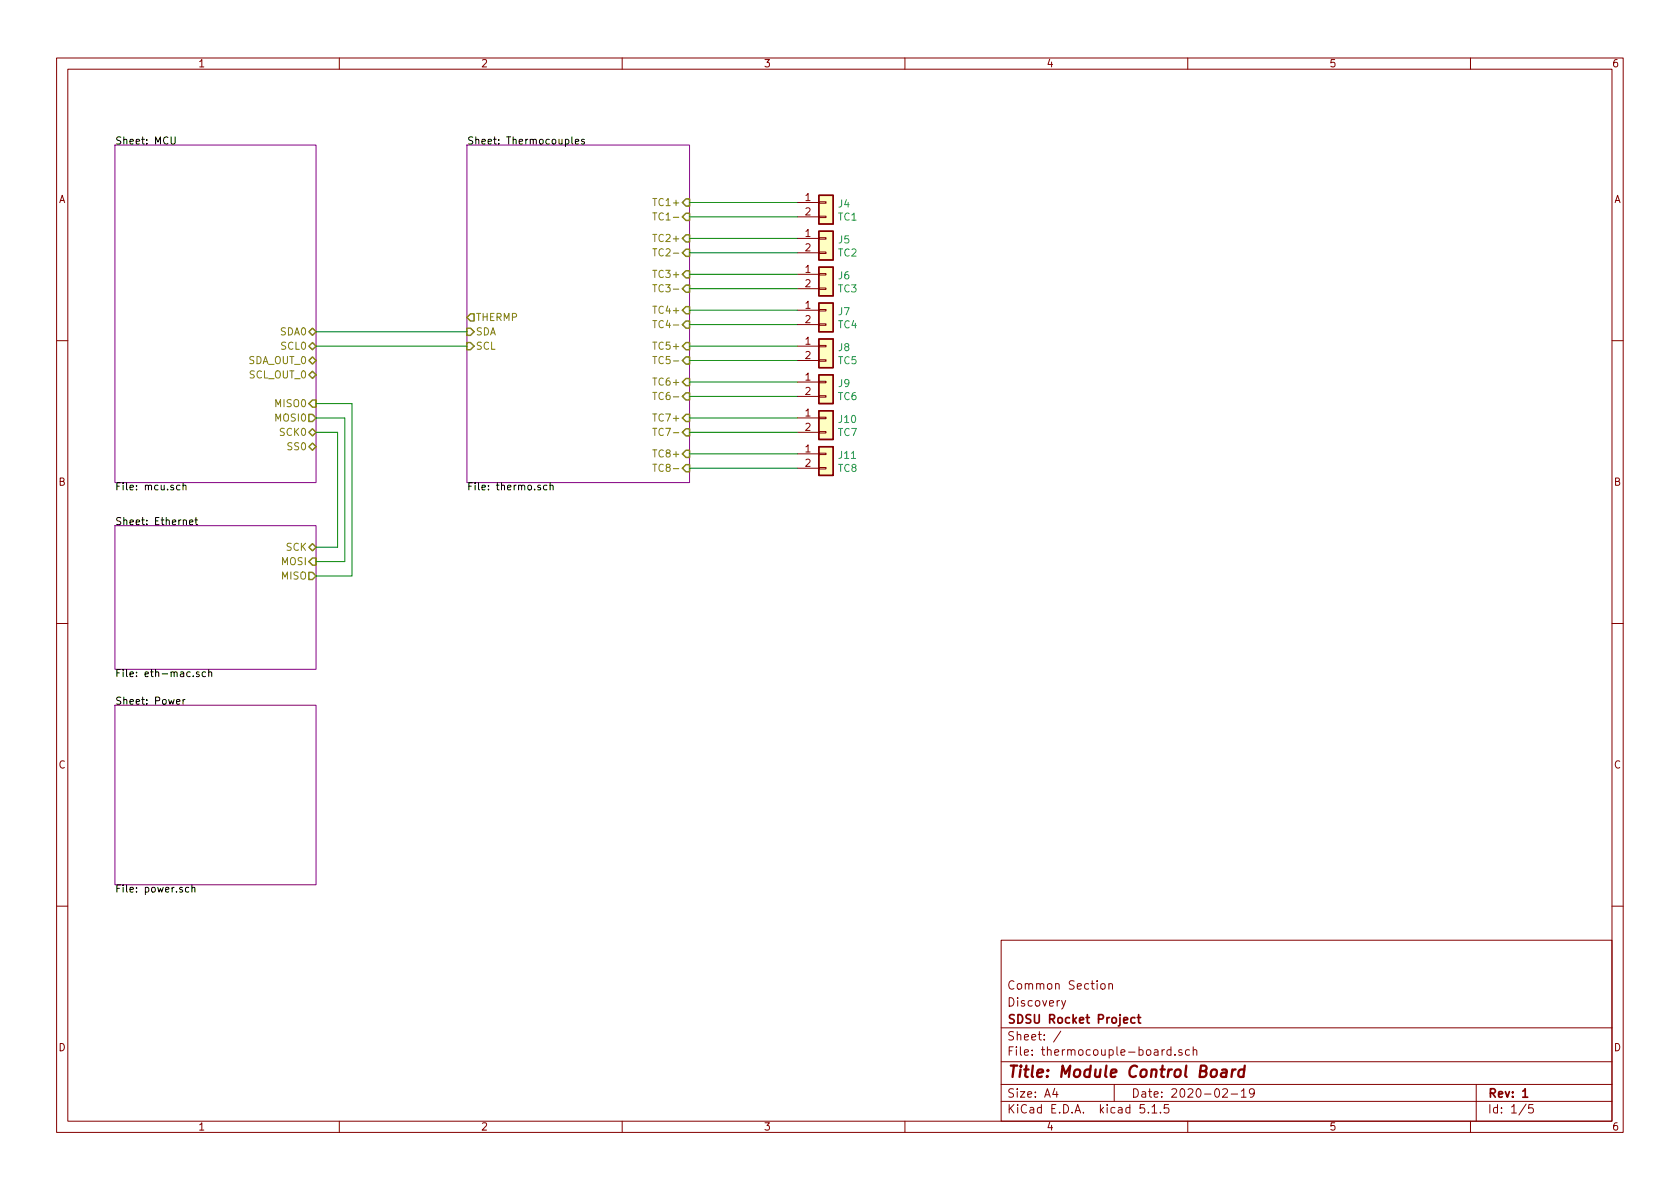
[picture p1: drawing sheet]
EESchema Schematic File Version 4
EELAYER 30 0
EELAYER END
$Descr A4 11693 8268
encoding utf-8
Sheet 1 5
Title "Module Control Board"
Date "2020-02-19"
Rev "1"
Comp "SDSU Rocket Project"
Comment1 "Discovery"
Comment2 "Common Section"
Comment3 ""
Comment4 ""
$EndDescr
$Sheet
S 800  1000 1400 2350
U 5E1585EB
F0 "MCU" 50
F1 "mcu.sch" 50
F2 "MISO0" I R 2200 2800 50 
F3 "MOSI0" O R 2200 2900 50 
F4 "SCK0" B R 2200 3000 50 
F5 "SS0" B R 2200 3100 50 
F6 "SDA0" B R 2200 2300 50 
F7 "SCL0" B R 2200 2400 50 
F8 "SDA_OUT_0" B R 2200 2500 50 
F9 "SCL_OUT_0" B R 2200 2600 50 
$EndSheet
$Sheet
S 3250 1000 1550 2350
U 5E1D9404
F0 "Thermocouples" 50
F1 "thermo.sch" 50
F2 "THERMP" O L 3250 2200 50 
F3 "SDA" I L 3250 2300 50 
F4 "SCL" I L 3250 2400 50 
F5 "TC1+" I R 4800 1400 50 
F6 "TC3+" I R 4800 1900 50 
F7 "TC5+" I R 4800 2400 50 
F8 "TC7+" I R 4800 2900 50 
F9 "TC2+" I R 4800 1650 50 
F10 "TC4+" I R 4800 2150 50 
F11 "TC6+" I R 4800 2650 50 
F12 "TC8+" I R 4800 3150 50 
F13 "TC1-" I R 4800 1500 50 
F14 "TC3-" I R 4800 2000 50 
F15 "TC5-" I R 4800 2500 50 
F16 "TC7-" I R 4800 3000 50 
F17 "TC8-" I R 4800 3250 50 
F18 "TC6-" I R 4800 2750 50 
F19 "TC4-" I R 4800 2250 50 
F20 "TC2-" I R 4800 1750 50 
$EndSheet
$Sheet
S 800  3650 1400 1000
U 5E4B3E61
F0 "Ethernet" 50
F1 "eth-mac.sch" 50
F2 "MOSI" I R 2200 3900 50 
F3 "MISO" O R 2200 4000 50 
F4 "SCK" B R 2200 3800 50 
$EndSheet
$Sheet
S 800  4900 1400 1250
U 5E573B12
F0 "Power" 50
F1 "power.sch" 50
$EndSheet
Wire Wire Line
	2200 2300 3250 2300
Wire Wire Line
	2200 2400 3250 2400
Wire Wire Line
	2200 3000 2350 3000
Wire Wire Line
	2350 3000 2350 3800
Wire Wire Line
	2350 3800 2200 3800
Wire Wire Line
	2200 2900 2400 2900
Wire Wire Line
	2400 2900 2400 3900
Wire Wire Line
	2400 3900 2200 3900
Wire Wire Line
	2200 2800 2450 2800
Wire Wire Line
	2450 2800 2450 4000
Wire Wire Line
	2450 4000 2200 4000
$Comp
L Connector_Generic:Conn_01x02 J4
U 1 1
P 5750 1400
F 0 "J4" H 5830 1392 50  0000 L CNN
F 1 "TC1" H 5830 1301 50  0000 L CNN
F 2 "Connector_PinHeader_2.54mm:PinHeader_1x02_P2.54mm_Vertical" H 5750 1400 50  0001 C CNN
F 3 "~" H 5750 1400 50  0001 C CNN
	1    5750 1400
	1    0    0    -1  
$EndComp
$Comp
L Connector_Generic:Conn_01x02 J5
U 1 1
P 5750 1650
F 0 "J5" H 5830 1642 50  0000 L CNN
F 1 "TC2" H 5830 1551 50  0000 L CNN
F 2 "Connector_PinHeader_2.54mm:PinHeader_1x02_P2.54mm_Vertical" H 5750 1650 50  0001 C CNN
F 3 "~" H 5750 1650 50  0001 C CNN
	1    5750 1650
	1    0    0    -1  
$EndComp
$Comp
L Connector_Generic:Conn_01x02 J6
U 1 1
P 5750 1900
F 0 "J6" H 5830 1892 50  0000 L CNN
F 1 "TC3" H 5830 1801 50  0000 L CNN
F 2 "Connector_PinHeader_2.54mm:PinHeader_1x02_P2.54mm_Vertical" H 5750 1900 50  0001 C CNN
F 3 "~" H 5750 1900 50  0001 C CNN
	1    5750 1900
	1    0    0    -1  
$EndComp
$Comp
L Connector_Generic:Conn_01x02 J7
U 1 1
P 5750 2150
F 0 "J7" H 5830 2142 50  0000 L CNN
F 1 "TC4" H 5830 2051 50  0000 L CNN
F 2 "Connector_PinHeader_2.54mm:PinHeader_1x02_P2.54mm_Vertical" H 5750 2150 50  0001 C CNN
F 3 "~" H 5750 2150 50  0001 C CNN
	1    5750 2150
	1    0    0    -1  
$EndComp
$Comp
L Connector_Generic:Conn_01x02 J8
U 1 1
P 5750 2400
F 0 "J8" H 5830 2392 50  0000 L CNN
F 1 "TC5" H 5830 2301 50  0000 L CNN
F 2 "Connector_PinHeader_2.54mm:PinHeader_1x02_P2.54mm_Vertical" H 5750 2400 50  0001 C CNN
F 3 "~" H 5750 2400 50  0001 C CNN
	1    5750 2400
	1    0    0    -1  
$EndComp
$Comp
L Connector_Generic:Conn_01x02 J9
U 1 1
P 5750 2650
F 0 "J9" H 5830 2642 50  0000 L CNN
F 1 "TC6" H 5830 2551 50  0000 L CNN
F 2 "Connector_PinHeader_2.54mm:PinHeader_1x02_P2.54mm_Vertical" H 5750 2650 50  0001 C CNN
F 3 "~" H 5750 2650 50  0001 C CNN
	1    5750 2650
	1    0    0    -1  
$EndComp
$Comp
L Connector_Generic:Conn_01x02 J10
U 1 1
P 5750 2900
F 0 "J10" H 5830 2892 50  0000 L CNN
F 1 "TC7" H 5830 2801 50  0000 L CNN
F 2 "Connector_PinHeader_2.54mm:PinHeader_1x02_P2.54mm_Vertical" H 5750 2900 50  0001 C CNN
F 3 "~" H 5750 2900 50  0001 C CNN
	1    5750 2900
	1    0    0    -1  
$EndComp
$Comp
L Connector_Generic:Conn_01x02 J11
U 1 1
P 5750 3150
F 0 "J11" H 5830 3142 50  0000 L CNN
F 1 "TC8" H 5830 3051 50  0000 L CNN
F 2 "Connector_PinHeader_2.54mm:PinHeader_1x02_P2.54mm_Vertical" H 5750 3150 50  0001 C CNN
F 3 "~" H 5750 3150 50  0001 C CNN
	1    5750 3150
	1    0    0    -1  
$EndComp
Wire Wire Line
	4800 3250 5550 3250
Wire Wire Line
	4800 3150 5550 3150
Wire Wire Line
	4800 3000 5550 3000
Wire Wire Line
	4800 2900 5550 2900
Wire Wire Line
	4800 2750 5550 2750
Wire Wire Line
	4800 2650 5550 2650
Wire Wire Line
	4800 2500 5550 2500
Wire Wire Line
	4800 2400 5550 2400
Wire Wire Line
	4800 2250 5550 2250
Wire Wire Line
	4800 2150 5550 2150
Wire Wire Line
	4800 2000 5550 2000
Wire Wire Line
	4800 1900 5550 1900
Wire Wire Line
	4800 1750 5550 1750
Wire Wire Line
	4800 1650 5550 1650
Wire Wire Line
	4800 1500 5550 1500
Wire Wire Line
	4800 1400 5550 1400
$EndSCHEMATC
